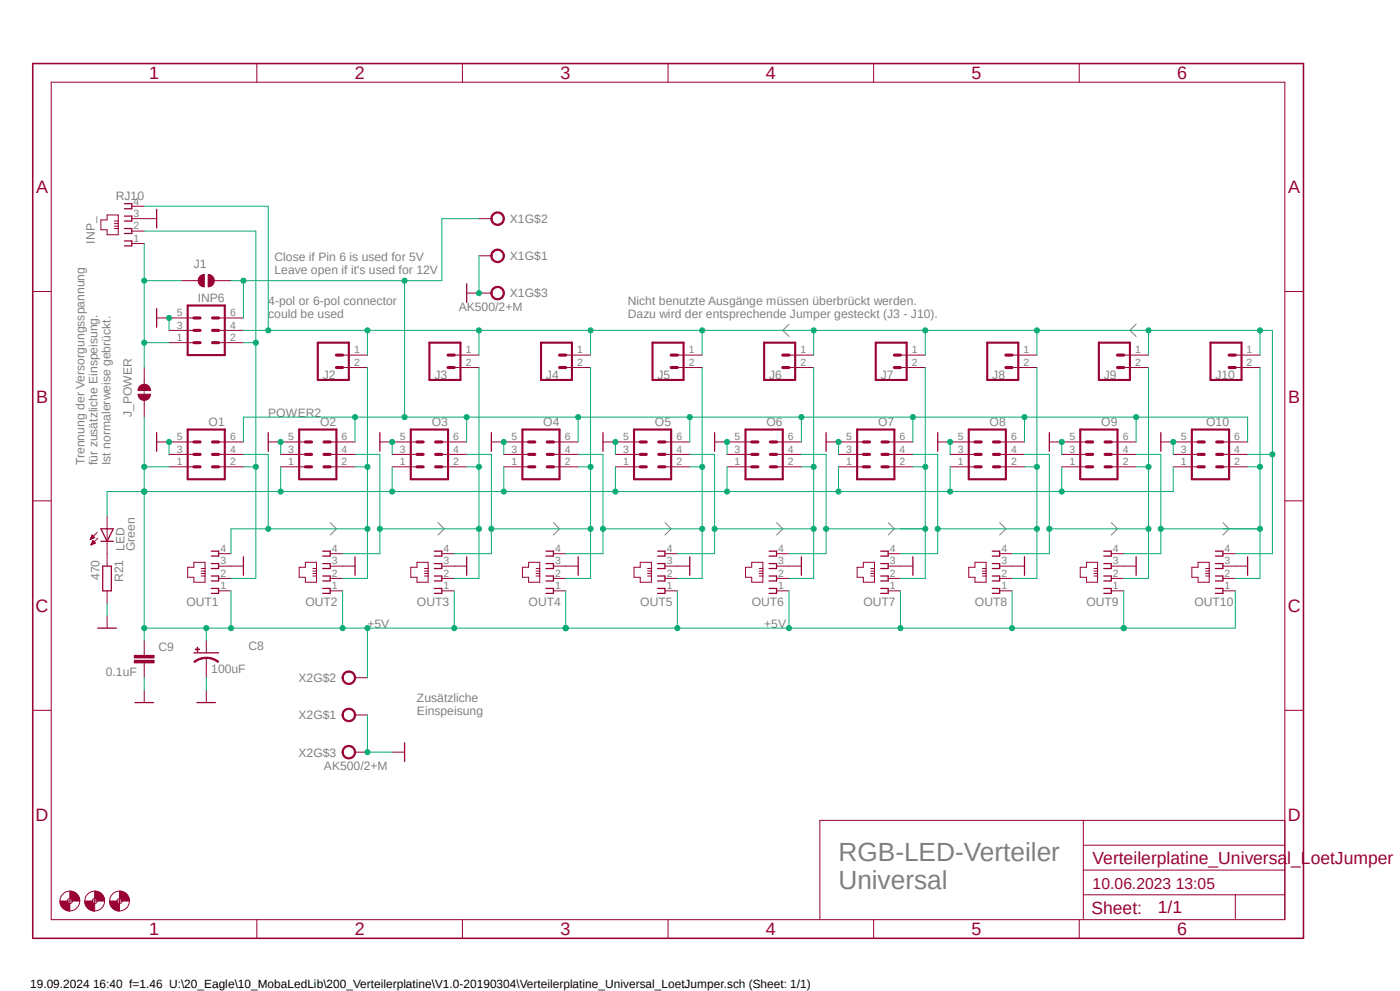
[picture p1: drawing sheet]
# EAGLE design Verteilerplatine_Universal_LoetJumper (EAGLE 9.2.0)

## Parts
C8  100uF  SPARKFUN-CAPACITORS_100UF-25V-20%(PTH)  [SPARKFUN-CAPACITORS_CPOL-RADIAL-100UF-25V]
C9  0.1uF  0.1UF-50V-20%(PTH)KIT-EZ  [CAP-PTH-SMALL-KIT]
H5  MOUNT-HOLE3.0  [3,0]
H6  MOUNT-HOLE3.0  [3,0]
H8  MOUNT-HOLE3.0  [3,0]
INP6  ML6  [ML6]
INP_  RJ10  [RJ10]
J1  SOLDERJUMPERNO  [SJ_2S-NO]
J2  SIG  M02PTH  [1X02]
J3  SIG  M02PTH  [1X02]
J4  SIG  M02PTH  [1X02]
J5  SIG  M02PTH  [1X02]
J6  SIG  M02PTH  [1X02]
J7  SIG  M02PTH  [1X02]
J8  SIG  M02PTH  [1X02]
J9  SIG  M02PTH  [1X02]
J10  SIG  M02PTH  [1X02]
J_POWER  SOLDERJUMPERTRACE  [SJ_2S-TRACE]
LED  Green  LED_LED3MM  [LED_LED3MM]
O1  ML6  [ML6]
O2  ML6  [ML6]
O3  ML6  [ML6]
O4  ML6  [ML6]
O5  ML6  [ML6]
O6  ML6  [ML6]
O7  ML6  [ML6]
O8  ML6  [ML6]
O9  ML6  [ML6]
O10  ML6  [ML6]
OUT1  RJ10  [RJ10]
OUT2  RJ10  [RJ10]
OUT3  RJ10  [RJ10]
OUT4  RJ10  [RJ10]
OUT5  RJ10  [RJ10]
OUT6  RJ10  [RJ10]
OUT7  RJ10  [RJ10]
OUT8  RJ10  [RJ10]
OUT9  RJ10  [RJ10]
OUT10  RJ10  [RJ10]
R21  470  RCL_R-EU_0207/2V  [RCL_0207/2V]
X1  AK500/2+M  [AK500/2+M]
X2  AK500/2+M  [AK500/2+M]

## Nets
5V: C8.1(+) C9.2 J_POWER.1 LED.A O1.1 O2.1 O3.1 O4.1 O5.1 O6.1 O7.1 O8.1 O9.1 O10.1 OUT1.1 OUT2.1 OUT3.1 OUT4.1 OUT5.1 OUT6.1 OUT7.1 OUT8.1 OUT9.1 OUT10.1 X2.2
GND: C8.2(-) C9.1 INP6.3 INP6.5 INP_.3 O1.3 O1.5 O2.3 O2.5 O3.3 O3.5 O4.3 O4.5 O5.3 O5.5 O6.3 O6.5 O7.3 O7.5 O8.3 O8.5 O9.3 O9.5 O10.3 O10.5 OUT1.3 OUT2.3 OUT3.3 OUT4.3 OUT5.3 OUT6.3 OUT7.3 OUT8.3 OUT9.3 OUT10.3 R21.2 X1.1 X1.M X2.1 X2.M
N$1: J10.2 O9.4 O10.2 OUT9.4 OUT10.2
N$2: J7.2 O6.4 O7.2 OUT6.4 OUT7.2
N$3: INP6.2 INP_.2 O1.2 OUT1.2
N$4: J8.2 O7.4 O8.2 OUT7.4 OUT8.2
N$7: INP6.1 INP_.1 J1.1 J_POWER.2
N$8: J2.2 O1.4 O2.2 OUT1.4 OUT2.2
N$11: J3.2 O2.4 O3.2 OUT2.4 OUT3.2
N$16: LED.K(C) R21.1
N$47: J4.2 O3.4 O4.2 OUT3.4 OUT4.2
N$50: J5.2 O4.4 O5.2 OUT4.4 OUT5.2
N$51: J6.2 O5.4 O6.2 OUT5.4 OUT6.2
N$56: INP6.4 INP_.4 J2.1 J3.1 J4.1 J5.1 J6.1 J7.1 J8.1 J9.1 J10.1 O10.4 OUT10.4
N$57: J9.2 O8.4 O9.2 OUT8.4 OUT9.2
POWER2: INP6.6 J1.2 O1.6 O2.6 O3.6 O4.6 O5.6 O6.6 O7.6 O8.6 O9.6 O10.6 X1.2

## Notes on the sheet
- Trennung der Versorgungsspannung
  für zusätzliche Einspeisung.
  Ist normalerweise gebrückt.
- Close if Pin 6 is used for 5V
  Leave open if it's used for 12V
- 4-pol or 6-pol connector
  could be used
- Nicht benutzte Ausgänge müssen überbrückt werden.
  Dazu wird der entsprechende Jumper gesteckt (J3 - J10).
- +5V | +5V
- Zusätzliche
  Einspeisung
- RGB-LED-Verteiler
  Universal

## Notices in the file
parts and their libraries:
SparkFun-Capacitors: Licensing: Creative Commons ShareAlike 4.0 International - https://creativecommons.org/licenses/by-sa/4.0
